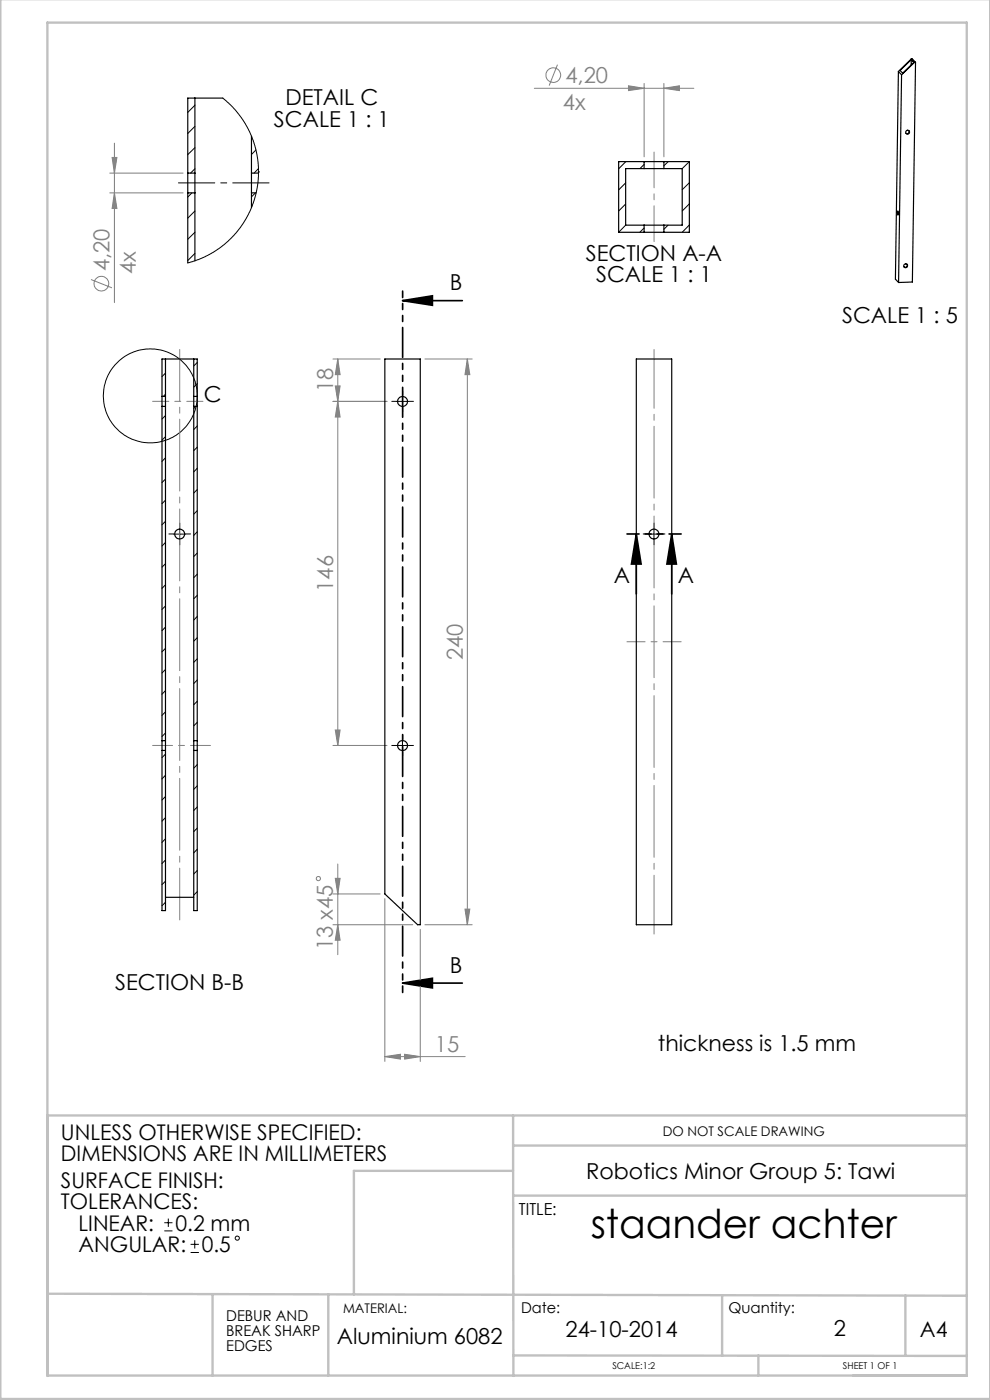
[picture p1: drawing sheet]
<svg xmlns="http://www.w3.org/2000/svg" width="210mm" height="297mm" viewBox="0 0 210 297" stroke-linecap="round" stroke-linejoin="round" font-family="sans-serif">
<g fill="none" stroke="#808080" stroke-width=".21">
<path d="M113.3 18.7h33.9M118.3 13.7l-1.8 4.5M133.3 18.2l3.3 .5-3.3 .5zM136.6 17.7v15.6M140.8 18.7l3.3-.5v1zM140.8 17.7v15.6M23.3 36.7h15.5M23.8 33.4h1l-.5 3.3zM24.3 30.4v33.8M19.3 59.3l4.4 1.8M23.3 40.9h15.5M24.3 40.9l.5 3.3h-1z"/>
<path d="M70.6 76.2h10M71.6 76.2l.5 3.3h-1zM71.6 76.2v81.9M90.1 76.2h10.1M99.1 76.2l.6 3.3h-1.1zM99.1 76.2v120M70.6 85.2h11.5M71.1 81.9h1l-.5 3.3zM71.6 85.2l.5 3.3h-1zM70.6 158.1h11.5M71.1 154.9h1l-.5 3.2zM70.6 196.2h17"/>
<path d="M70.6 189.6h10M71.1 186.3h1l-.5 3.3zM71.6 196.2l.5 3.3h-1zM71.6 183.3v19.2M81.6 190.6v34.6M89.1 197.2v28M90.1 196.2h10.1M98.6 192.9h1.1l-.6 3.3zM81.6 224.2l3.3-.5v1zM81.6 224.2h17.1M85.8 223.7l3.3 .5-3.3 .5z"/>
<circle cx="117.4" cy="15.9" r="1.55"/>
<circle cx="21.5" cy="60.2" r="1.55"/>
<circle cx="67.5" cy="186.4" r=".45"/>
</g>
<g fill="none" stroke="#000" stroke-width=".21">
<path d="M84.1 85.2h2.5M85.4 83.9v2.5M36.9 113.3h2.5M38.1 112v2.5M137.5 113.3h2.5M138.7 112v2.5M84.1 158.1h2.5M85.4 156.9v2.5M34.9 259.4h1.7M35.7 258.5v1.8M34.9 261.1h1.7M40.4 265.7h1.8"/>
<path d="M40.4 264h1.8M41.3 263.1v1.8"/>
<circle cx="31.9" cy="84" r="10"/>
<circle cx="50.3" cy="262.7" r=".44"/>
</g>
<path d="M85.4 63.8h12.7M85.4 63.8l6.3-1v2zM135 113.3l1 6.4h-2.1zM135 113.3v12.7M142.5 113.3l1 6.4h-2zM142.5 113.3v12.7M85.4 208.6h12.7M85.4 208.6l6.3-1.1v2.1z" fill="none" stroke="#000" stroke-width=".35"/>
<g fill="none" stroke="#000" stroke-width=".21" stroke-dasharray="15.2 1.3 1.3 1.3">
<path d="M84.2 85.1h-1.1M85.4 83.9v-1.1M85.4 86.4v1M86.7 85.1h1M36.9 113.3h-1.1M38.1 112v-1M38.1 114.5v1.1M39.4 113.3h1M137.5 113.3h-1.1M138.7 112v-1M138.7 114.5v1.1M140 113.3h1"/>
<path d="M84.2 158.1h-1.1M85.4 156.9v-1.1M85.4 159.4v1M86.7 158.1h1"/>
</g>
<path d="M57.1 38.8h-19.2" fill="none" stroke="#000" stroke-width=".21" stroke-dasharray="15.2 1.3 1.3 1.3" stroke-dashoffset="7.5"/>
<path d="M85.4 61.7v148.8" fill="none" stroke="#000" stroke-width=".35" stroke-dasharray="6.3 1.3 1.3 1.3 1.3 1.3" stroke-dashoffset="5"/>
<path d="M144.5 113.3h-11.5" fill="none" stroke="#000" stroke-width=".35" stroke-dasharray="6.3 1.3 1.3 1.3 1.3 1.3" stroke-dashoffset="3.8"/>
<path d="M138.7 198.1v-124" fill="none" stroke="#808080" stroke-width=".21" stroke-dasharray="15.2 1.3 1.3 1.3" stroke-dashoffset="2.8"/>
<path d="M144.5 136.1h-11.5" fill="none" stroke="#808080" stroke-width=".21" stroke-dasharray="15.2 1.3 1.3 1.3" stroke-dashoffset="11.4"/>
<path d="M38.1 195.2v-121.1" fill="none" stroke="#808080" stroke-width=".21" stroke-dasharray="15.2 1.3 1.3 1.3" stroke-dashoffset="4.3"/>
<path d="M43.1 85.1h-10.7" fill="none" stroke="#808080" stroke-width=".21" stroke-dasharray="15.2 1.3 1.3 1.3" stroke-dashoffset="11.8"/>
<path d="M44.6 158.1h-12.2" fill="none" stroke="#808080" stroke-width=".21" stroke-dasharray="15.2 1.3 1.3 1.3" stroke-dashoffset="11"/>
<path d="M138.7 51.3v-19" fill="none" stroke="#808080" stroke-width=".21" stroke-dasharray="15.2 1.3 1.3 1.3" stroke-dashoffset="7.6"/>
<g fill="none" stroke="#c0c0c0" stroke-width=".5">
<path d="M.1 -.1v296.9h209.9v-296.9M10.1 236.6h195M108.8 236.6l.1 55.3M108.8 253.6h96.3M108.8 248.4h-33.7v26.2M108.9 243h96.2M10.1 274.5l195 .4M45.1 274.5v17.3M69.6 274.6v17.2M153.2 274.8v12.8M192.1 274.8v12.7M10.1 291.8h195v-287h-195v287.1"/>
<path d="M108.9 287.5l96.2 .2M160.9 287.5v4.3"/>
</g>
<g fill="#000">
<path d="M85.4 63.8l6.3-1v2zM85.4 208.6l6.3-1.1v2.1z"/>
<path d="M142.5 113.3l1 6.4h-2zM135 113.3l1 6.4h-2.1z"/>
</g>
<g fill="#808080">
<path d="M81.6 224.2l3.3-.5v1zM85.8 223.7l3.3 .5-3.3 .5z"/>
<path d="M133.3 18.2l3.3 .5-3.3 .5zM140.8 18.7l3.3-.5v1z"/>
<path d="M98.6 192.9h1.1l-.6 3.3zM99.1 76.2l.6 3.3h-1.1zM71.1 154.9h1l-.5 3.2zM71.6 85.2l.5 3.3h-1z"/>
<path d="M71.1 186.3h1l-.5 3.3zM71.6 196.2l.5 3.3h-1zM71.6 76.2l.5 3.3h-1zM71.1 81.9h1l-.5 3.3zM23.8 33.4h1l-.5 3.3zM24.3 40.9l.5 3.3h-1z"/>
</g>
<g fill="none" stroke="#000" stroke-width=".25">
<path d="M190.6 15.2l.6 .7M190.6 15.2l-.7 44 .7 .7M190.9 15l2.4-2.3 .6 .5-2.4 2.3zM191.2 15.9l-.6 44M193.3 12.5l-2.7 2.7M193.3 12.5l.7 .7M193.3 12.5h.2l.7 .7M193.3 12.7v1.1M194 13.2l-2.8 2.7M194 13.2h.2M194.2 13.2l-.7 46.6-2.9 .1M39.8 36.7v4.2"/>
<path d="M39.8 36.7h1.5M41.3 36.7v4.2M41.3 20.8v15.9M47.3 20.8h-7.5v15.9M53.3 36.7v4.2M53.3 36.7h1.5M53.3 28.9v7.8M54.8 36.5h.1M136.6 34.3h4.2M136.6 35.8h4.2M136.6 34.3h-5.4v15h5.4M136.6 34.3v1.5"/>
<path d="M136.6 35.8h-3.9v12h3.9M140.8 34.3h5.4v15h-5.4M140.8 35.8h3.9v12h-3.9M140.8 34.3v1.5M192.8 27.7a.42 .42 0 0 1-.1 .6 .42 .42 0 0 1-.5 0M39.8 40.9h1.5M39.8 40.9v14.9M41.3 40.9v14.4M53.3 40.9h1M53.3 40.9v3.2M136.6 47.8h4.2M136.6 49.3h4.2"/>
<path d="M136.6 47.8v1.5M140.8 47.8v1.5M190.4 44.8l.1 .8-.1-.2zM192.4 56.1a.43 .43 0 0 1-.1 .5 .43 .43 0 0 1-.5 .1M35.1 76.2v7.9M41.1 76.2v7.9M81.6 76.2h7.5v120h-.5l-7-6.6zM135 76.2h7.5v120h-7.5zM34.4 84.1v2.1M34.4 84.1v-7.9h7.4v7.9M34.4 86.2v70.9M34.4 86.2h.7"/>
<path d="M34.4 84.1h.7M35.1 84.1v2.1M35.1 86.2v70.9M41.1 84.1v2.1M41.1 86.2v70.9M41.1 86.2h.7M41.1 84.1h.7M41.8 84.1v2.1M41.8 86.2v70.9M34.4 157.1v2.1M34.4 159.2v34h.7v-34M34.4 159.2h.7"/>
<path d="M34.4 157.1h.7M35.1 157.1v2.1M41.1 157.1v2.1M41.1 159.2v34h.7v-34M41.1 159.2h.7M41.1 157.1h.7M41.8 157.1v2.1M35.1 190.4h6"/>
<circle cx="192.5" cy="28" r=".41"/>
<circle cx="192.1" cy="56.4" r=".4"/>
<circle cx="85.4" cy="85.2" r="1.05"/>
<circle cx="38.1" cy="113.3" r="1.05"/>
<circle cx="138.7" cy="113.3" r="1.05"/>
<circle cx="85.4" cy="158.2" r="1.05"/>
</g>
<g fill="none" stroke="#000" stroke-width=".21">
<path d="M41.3 22.3l-1.5 1.5M41.3 26.8l-1.5 1.5M41.3 31.3l-1.5 1.5M41.3 35.8l-.9 .9M47.3 20.8l2.2 2 1.8 2.2 1.3 2.3 1.1 2.5 .8 3.1 .3 2.4v2.8l-.4 2.7-.8 2.8-1 2-1.6 2.6-1.9 2.2-1.5 1.5-2.4 1.7-3 1.4-2.4 .8M54.3 31.8l-1 1M54.8 35.8l-.9 .9M132.7 38.8l-1.5 1.5M132.8 34.3l-1.6 1.5M136.6 34.9l-.9 .9M141.7 34.3l-.9 .9M146.2 34.3l-1.5 1.5"/>
<path d="M146.2 38.8l-1.5 1.4M40.7 40.9l-.9 .9M41.3 44.8l-1.5 1.5M41.3 49.3l-1.5 1.5M41.3 53.8l-1.5 1.5M54.2 40.9l-.9 .9M132.7 43.3l-1.5 1.5M132.7 47.8l-1.5 1.5M136.6 48.4l-.9 .9M141.7 47.8l-.9 .8M146.2 43.2l-1.5 1.6M146.2 47.7l-1.5 1.6"/>
<path d="M35.1 79.2l-.7 .7M41.8 76.9l-.7 .7M35.1 88.2l-.7 .7M35.1 92.6l-.7 .8M35.1 97.1l-.7 .8M35.1 83.6l-.5 .5M41.5 86.2l-.4 .4M41.8 94.9l-.7 .7M41.8 90.4l-.7 .7M41.8 99.3l-.7 .8M41.8 81.4l-.7 .8M35.1 101.6l-.7 .8"/>
<path d="M35.1 106.1l-.7 .8M35.1 110.6l-.7 .7M35.1 115.1l-.7 .7M35.1 119.6l-.7 .7M41.8 117.3l-.7 .8M41.8 103.9l-.7 .7M41.8 108.3l-.7 .8M41.8 112.8l-.7 .8M35.1 124.1l-.7 .7M35.1 128.5l-.7 .8M35.1 133l-.7 .8M35.1 137.5l-.7 .8"/>
<path d="M41.8 121.8l-.7 .8M41.8 135.3l-.7 .7M41.8 126.3l-.7 .7M41.8 130.8l-.7 .7M41.8 139.8l-.7 .7M35.1 160l-.7 .7M35.1 142l-.7 .8M35.1 146.5l-.7 .8M35.1 151l-.7 .8M35.1 155.5l-.7 .7M41.8 153.2l-.7 .8M41.8 148.8l-.7 .7"/>
<path d="M41.8 144.2l-.7 .8M35.1 173.5l-.7 .7M35.1 164.5l-.7 .7M35.1 169l-.7 .7M35.1 177.9l-.7 .8M41.8 162.2l-.7 .8M41.8 166.7l-.7 .8M41.8 171.2l-.7 .7M41.8 175.7l-.7 .7M35.1 182.5l-.7 .7M35.1 191.4l-.7 .8M35.1 186.9l-.7 .8"/>
<path d="M41.8 180.2l-.7 .7M41.8 184.7l-.7 .7M41.8 189.2l-.7 .7"/>
</g>
<text font-size="8.5" x="125.3" y="262.6">staander achter</text>
<g font-size="4.7" fill="#808080">
<text x="119.9" y="17.6">4,20</text>
<text x="119.4" y="23.2">4x</text>
<text x="23.2" y="57.6" transform="rotate(-90 23.2 57.6)">4,20</text>
<text x="28.8" y="58.1" transform="rotate(-90 28.8 58.1)">4x</text>
<text x="70.6" y="83.2" transform="rotate(-90 70.6 83.2)">18</text>
<text x="70.6" y="125.5" transform="rotate(-90 70.6 125.5)">146</text>
<text x="98.1" y="140" transform="rotate(-90 98.1 140)">240</text>
<text x="70.6" y="201.6" transform="rotate(-90 70.6 201.6)">13 x45</text>
<text x="92.2" y="223.1">15</text>
</g>
<g font-size="4.7">
<text x="60.5" y="22.4">DETAIL C</text>
<text x="58.1" y="26.9">SCALE 1 : 1</text>
<text x="124.3" y="55.3">SECTION A-A</text>
<text x="126.5" y="59.8">SCALE 1 : 1</text>
<text x="95.4" y="61.5">B</text>
<text x="178.6" y="68.5">SCALE 1 : 5</text>
<text x="43.2" y="85.4">C</text>
<text x="130.2" y="123.8">A</text>
<text x="143.8" y="123.8">A</text>
<text x="95.4" y="206.3">B</text>
<text x="24.4" y="210.1">SECTION B-B</text>
<text x="139.6" y="222.9">thickness is 1.5 mm</text>
<text x="124.3" y="250.1">Robotics Minor Group 5: Tawi</text>
<text x="71.5" y="285">Aluminium 6082</text>
<text x="120" y="283.6">24-10-2014</text>
<text x="176.8" y="283.4">2</text>
</g>
<g font-size="4.6">
<text x="12.9" y="241.7">UNLESS OTHERWISE SPECIFIED:</text>
<text x="12.9" y="246.3">DIMENSIONS ARE IN MILLIMETERS</text>
<text x="12.9" y="251.9">SURFACE FINISH:</text>
<text x="12.9" y="256.5">TOLERANCES:</text>
<text x="16.7" y="261.1">LINEAR:</text>
<text x="37.2" y="261.1">0.2 mm</text>
<text x="16.7" y="265.7">ANGULAR:</text>
<text x="42.8" y="265.7">0.5</text>
<text x="195.1" y="283.6">A4</text>
</g>
<text font-size="3.5" x="110.1" y="257.8">TITLE:</text>
<g font-size="3.2">
<text x="48" y="280.2">DEBUR AND</text>
<text x="110.6" y="278.5">Date:</text>
<text x="154.5" y="278.5">Quantity:</text>
<text x="48" y="283.4">BREAK SHARP</text>
<text x="48" y="286.6">EDGES</text>
</g>
<g font-size="2.8">
<text x="140.6" y="240.9">DO NOT SCALE DRAWING</text>
<text x="72.8" y="278.5">MATERIAL:</text>
</g>
<g font-size="2">
<text x="129.9" y="290.5">SCALE:1:2</text>
<text x="178.8" y="290.5">SHEET 1 OF 1</text>
</g>
</svg>
